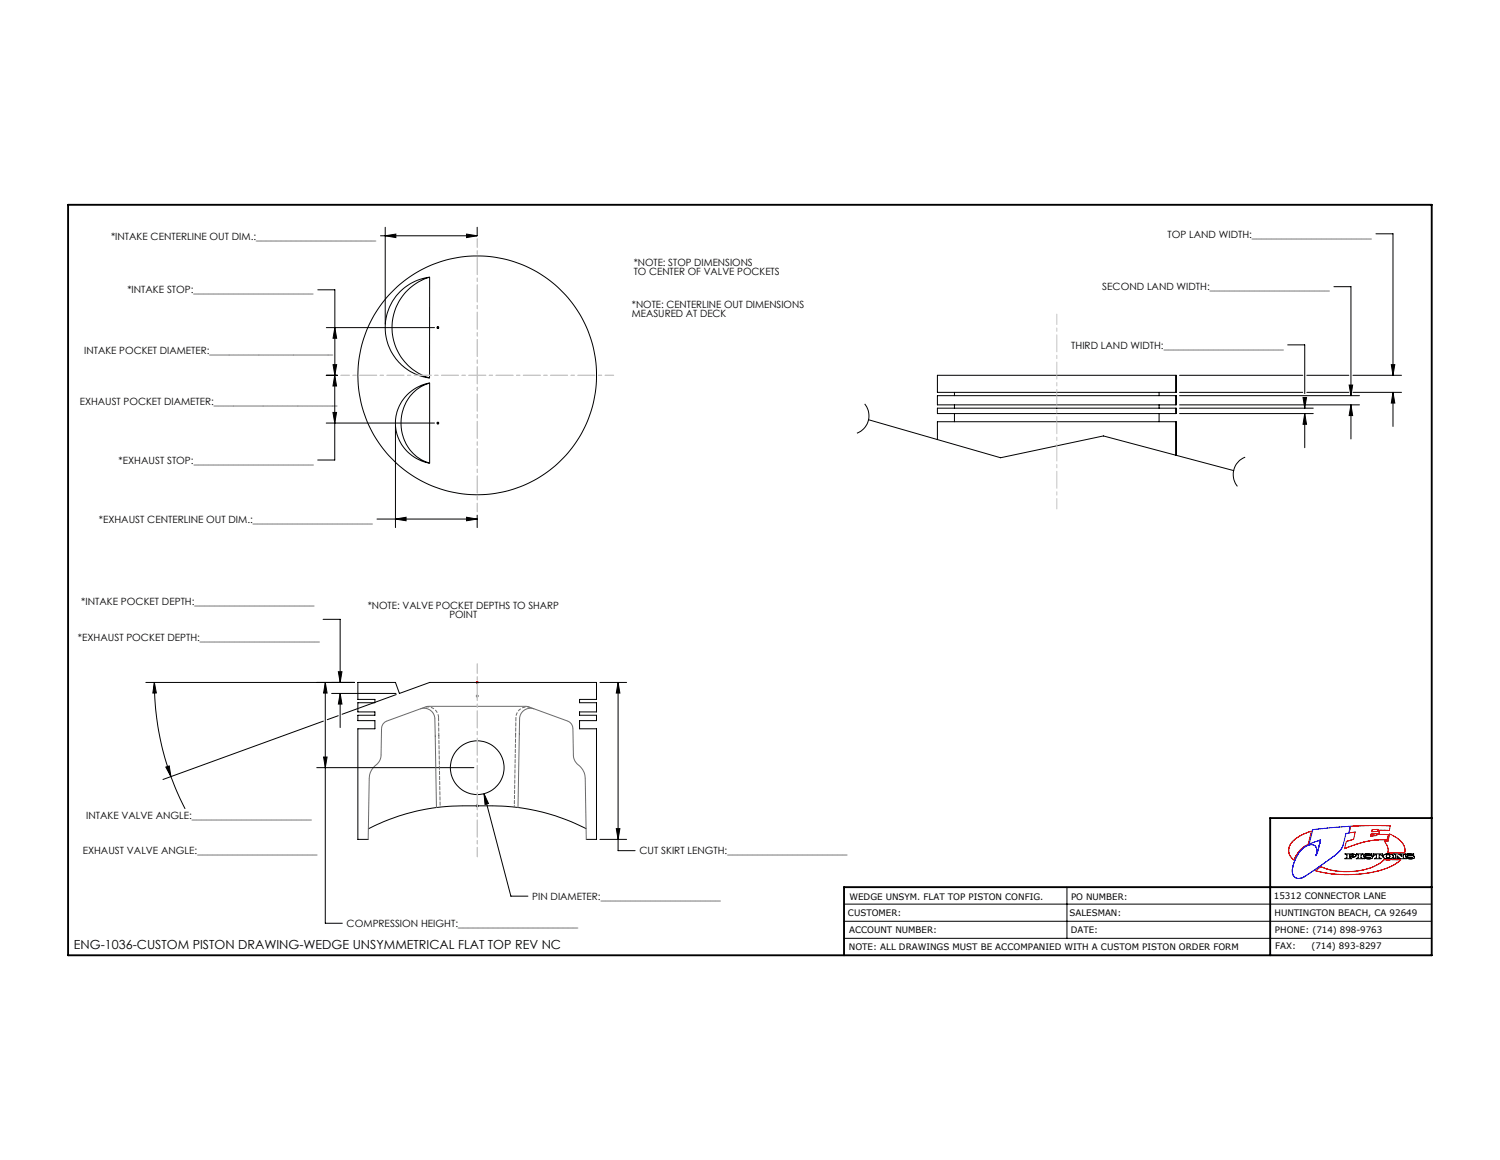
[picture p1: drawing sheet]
<svg xmlns="http://www.w3.org/2000/svg" width="559mm" height="432mm" viewBox="0 0 559 432" stroke-linecap="round" stroke-linejoin="round" font-family="sans-serif">
<g fill="none" stroke="#000" stroke-width=".37">
<path d="M141.7 87.8h36.1M143.5 87.8l4-.7v1.3zM143.5 84.6v36.1M173.8 87.1l4 .7-4 .6zM177.8 84.6v3M512.6 87h6.3v52.7M118.4 107.9h6.3v63.3h-6.3M160.1 103.2a18.9 18.9 0 0 0-16.6 18.7 18.9 18.9 0 0 0 16.5 18.8M160.1 103.2a19.6 19.6 0 0 0-14.1 18.7 19.6 19.6 0 0 0 14 18.8M160.1 103.2l-.1 37.5M496.9 106.7h6.4v40.6M121.5 139.7h4.2"/>
<path d="M121.6 122h40.3M124.1 135.7h1.3l-.7 4zM124.7 139.7l.7 4h-1.4zM124.7 122l.7 3.9h-1.3zM162.6 122h1M162.8 121.6l.7 .7M163.1 121.4v1M163.5 121.6l-.7 .7M349.2 139.7h88.9v6.3h-88.9zM439.4 139.7h45.9M479.7 128.4h6.4v18.1M486.8 139.7h15.7"/>
<path d="M504 139.7h18.1M518.3 135.7h1.3l-.7 4zM121.5 157.5h40.4M124 153.5h1.4l-.7 4zM147.3 158.8v37.6M151.7 146.9a16 16 0 0 1 8.4-4.3v29.8a15.1 15.1 0 0 1-8.4-25.5zM160.1 142.6a15.7 15.7 0 0 0-9 22.3 14.2 14.2 0 0 0 9 7.5M162.6 157.5h1M162.8 157.1l.7 .8M163.1 157v1M163.5 157.1l-.7 .8M322.1 150.4a6.9 6.9 0 0 1-2.9 10.9"/>
<path d="M323.6 156.2l49.1 14.2 38.4-8.1 48.5 12.9M349.2 147.3h88.9v3.4h-88.9zM349.2 151.9h88.9v2.1h-88.9zM355.6 146v1.3M355.6 150.7v1.2M355.6 154v3M431.8 146v1.3M431.8 150.7v1.2M431.8 154v3M439.4 146h45.9M439.4 147.3h67M439.4 150.7h67"/>
<path d="M439.4 154h49.8M439.4 151.9h49.8M485.4 148h1.3l-.6 3.9zM486.1 154l.6 3.9h-1.3zM486.1 148.1v1.9M486.1 151.5v.4M486.1 154v12.7M486.8 146h15.7M502.6 143.3h1.3l-.6 4zM503.3 150.7l.6 4h-1.3zM503.3 150.7v12.7M504 146h18.1"/>
<path d="M518.9 146l.7 4h-1.3zM518.9 146v12.8M349.2 163.7v-6.7h88.9v12.5M463.9 170.2a7 7 0 0 0-2.9 10.8M140.4 193.2h37.4M147.3 193.2l4-.7v1.4zM173.8 192.5l4 .7-4 .7zM177.8 191.8v4.6M120.4 230.5h6.3v23.5M54.3 254h77.8M57.5 254l.7 4h-1.3zM57.5 254a102.7 102.7 0 0 0 6.2 35.1"/>
<path d="M121.2 254l.6 4h-1.3zM121.2 254v89.7h6.3M123.5 258.1h24M126 250h1.4l-.7 4zM126.7 258.1l.7 4h-1.4zM126.7 258.1v12.7M147.6 258.6l-20.2 7.3M223.5 254h9.9M230.3 254l.6 4h-1.3zM230.3 254v62.7h6.3M120.5 268.4l-59.8 21.8M126 266.4l-4.1 1.5"/>
<path d="M61.8 285.5l1.2-.4 .7 4zM63.7 289.1l2.1 5.4 3.2 6.6M118 285.8h58.5M120.5 281.8h1.3l-.6 4zM177.4 299.6l.8 .7M177.8 299.4v1.1M178.2 299.6l-.8 .7M180.3 295.5l1.7 3.6-1.3 .3zM180.3 295.5l10 38.1h6.4M137.2 312.5h-3.9v-41.2h6.4v-3h-6.4v-2.1h6.4v-1.2h-6.4v-3.4h6.4v-1.3h-6.4v-6.3h14l1.5 4.1 11.3-4.1h62.1v6.3h-6.3v1.3h6.3v3.4h-6.3v1.2h6.3v2.1h-6.3v3h6.3v41.2h-3.8M218.4 308.5a76.6 76.6 0 0 0-35-8.5h-11.1a76.5 76.5 0 0 0-35.2 8.6M223.5 312.5h9.9"/>
<path d="M229.6 308.5h1.3l-.6 4zM501.1 317.9h3.1l.7 .2 .3 .4-.6 .5-1.8 .1 .8 .6h-2.6l.8-.5v-.9zM502.8 318.2h1l.2 .3v.2h-1.2zM505.3 317.9h2.5l-.8 .4v.9l.7 .5h-2.5l.8-.5v-.9zM508.1 318.2l.8-.4h2.1v.7l-1.2-.4-1 .1 1.7 .3a.66 .66 0 0 1 .8 .9l-1.1 .3h-2.1l.1-.9a2.4 2.4 0 0 0 2.3 .5v-.1a2.32 2.32 0 0 1-2.4-.8zM510.5 319.3l-.1 .1M511.6 317.9h3.4l.1 .8-.8-.5h-.5v1l.7 .5h-2.5l.8-.5v-1h-.5l-.8 .5zM515.3 318.5a2.83 2.83 0 0 1 3.7 0 1.45 1.45 0 0 1-2.1 1.2 1.4 1.4 0 0 1-1.7-1zM519.2 317.9h1.8l1.2 .9v-.5l-.7-.4h2.1l-.8 .4v.9l.4 .5h-1.5l-1.2-1.1v.6l.7 .5h-2.1l.8-.5v-.9zM523.7 318.2l.5-.3 2.4-.1v.7l-1.2-.4h-.8l-.1 .2a2.91 2.91 0 0 1 2.4 .8 2.3 2.3 0 0 1-2.6 .4l-.6 .2 .1-.9 1.4 .6 .9-.2a2.32 2.32 0 0 1-2.4-.8zM524.5 318.1l-.1 .1M314.4 336.5h219"/>
<path d="M397.5 330.2v19.1M314.4 349.3h219M314.4 342.9h219"/>
<circle cx="177.8" cy="139.7" r="44.4"/>
<circle cx="177.8" cy="285.8" r="10"/>
<circle cx="517.1" cy="318.7" r=".67"/>
</g>
<path d="M177.3 254h1M177.4 253.6l.8 .8M177.8 253.5v1M178.2 253.6l-.8 .8M481.5 313.2l3.3-2.3 3.8-1.5-1.3 4.9a9 9 0 0 0-4.1 3.7l-1.1 2.2a4.3 4.3 0 0 1-1.1-6.3zM503.1 307.6l6.9-.3 7.9 .1-.3 1.7-6.4-.3-.2 .8 2.9-.1-.2 .8-1.5 .1a1.16 1.16 0 0 0-1.6 .8l2.3-.2 .4-.4 3.9 .1-.5 2h-4l-3.7 .5-8.1 2.7 .6-2.6 2.8-.9 .6-2.7-2.3 .4zM517.7 310.4l1.2 .6a9 9 0 0 1 4.1 3.9l.4 1.2-.1 1.4h-4.5l-.1 .2-1.7-.3a3.9 3.9 0 0 0-.5-3.1l-.8-1.2 1.3 .2zM490 324.1l2.2-1.4 3.4 1.1 3.2 .5 3.9 .1 3.5-.3 4.8-1.2 3.7-2a1.49 1.49 0 0 1 1.9-.8l2.1-.2 2.5 .2 .2-.2 .4 .2-2.2 1.6-2.7 1.4-3.6 1.1-3.8 .8-4.9 .5h-5.8l-4.9-.5z" fill="none" stroke="#f00" stroke-width=".37"/>
<path d="M177.3 259.1h1M177.4 258.7l.8 .8M177.8 258.6v1M178.2 258.7l-.8 .8M156.6 263.9a4 4 0 0 1 5.4 3.7l.6 33M199 263.9a4 4 0 0 0-5.4 3.7l-.6 33M137.2 312.5l.3-22.8a7.6 7.6 0 0 1 3.5-5.8l.9-2 .2-10.7 .8-1.9 1.2-.9 15.3-5.5 37.3 .1 14.7 5.4 1.3 .9 .7 1.9 .2 9.8a5.4 5.4 0 0 0 2.7 4.5l1.3 2.1 .4 2.1 .4 22.8M162.7 300.4v.2M192.9 300.4v.2" fill="none" stroke="#6a6a6a" stroke-width=".37"/>
<path d="M163.4 267.1a4.1 4.1 0 0 0-5.5-3.7M197.6 263.4a4 4 0 0 0-5.4 3.7" fill="none" stroke="#6a6a6a" stroke-width=".37" stroke-dasharray="1.3 .6" stroke-linecap="butt"/>
<path d="M25.4 76.2h508v279.4h-508zM533.4 304.5h-60.2v51.1M533.4 330.2h-219v25.4" fill="none" stroke="#000" stroke-width=".7"/>
<path d="M163.4 267.1l.1 6.6M163.5 273.7l.5 26.7M192.1 273.2l-.5 27.2M192.2 267.1l-.1 6.1" fill="none" stroke="#6a6a6a" stroke-width=".37" stroke-dasharray="1.3 .6"/>
<path d="M177.8 318.9v-71.8" fill="none" stroke="#c4c4c4" stroke-width=".37" stroke-dasharray="6.3 1.3 1.3 1.3" stroke-dashoffset="2.8"/>
<path d="M127 139.7h101.6M177.8 190.5v-101.6" fill="none" stroke="#c4c4c4" stroke-width=".37" stroke-dasharray="6.3 1.3 1.3 1.3" stroke-dashoffset="3.2"/>
<path d="M393.7 189.5v-72.6" fill="none" stroke="#c4c4c4" stroke-width=".37" stroke-dasharray="6.3 1.3 1.3 1.3" stroke-dashoffset="2.5"/>
<g fill="none" stroke="#0000e1" stroke-width=".37">
<path d="M490.2 318.5a2.67 2.67 0 0 0-1.6-4.1 9.2 9.2 0 0 0-6.7 7.3M490.2 318.5h.1M491 313l.9-.3-.9 3.9M500.3 314.6a11.5 11.5 0 0 1-4.9 5.2l-7.4 5.2-3.3 1.9a2.44 2.44 0 0 1-3.3-2.2l.1-1.7M500.3 314.6l1.1-4.3 1.1-.2 .5-2.5-13.9 1.2-1.4 5.3 4.3-1.4-1.2 4.7-.6 1.1M500.3 314.6h.1M481.5 323.3v.1M481.6 322.8h.1M481.6 322.5l-.1 .6M481.7 322.3l-.1 .2M481.8 322.1l-.2 .4M481.8 321.8v.4"/>
<path d="M481.9 321.8l-.1 .2M481.9 321.7v.1M484.9 326.8h.1M485.5 326.6h-.1"/>
</g>
<path d="M143.5 87.8l4-.7v1.3zM173.8 87.1l4 .7-4 .6zM124.7 122l.7 3.9h-1.3zM124.1 135.7h1.3l-.7 4zM124 153.5h1.4l-.7 4zM124.7 139.7l.7 4h-1.4zM147.3 193.2l4-.7v1.4zM173.8 192.5l4 .7-4 .7zM126.7 258.1l.7 4h-1.4zM126 250h1.4l-.7 4zM57.5 254l.7 4h-1.3zM61.8 285.5l1.2-.4 .7 4zM120.5 281.8h1.3l-.6 4zM121.2 254l.6 4h-1.3zM230.3 254l.6 4h-1.3zM229.6 308.5h1.3l-.6 4zM180.3 295.5l.4 3.9 1.3-.3zM518.3 135.7h1.3l-.7 4zM518.9 146l.7 4h-1.3zM502.6 143.3h1.3l-.6 4zM503.3 150.7l.6 4h-1.3zM486.1 154l.6 3.9h-1.3zM485.4 148h1.3l-.6 3.9z" fill="#000"/>
<text font-size="4.7" x="27.5" y="353.1">ENG-1036-CUSTOM PISTON DRAWING-WEDGE UNSYMMETRICAL FLAT TOP REV NC</text>
<g font-size="3.7">
<text x="41.4" y="89.2">*INTAKE CENTERLINE OUT DIM.:________________________</text>
<text x="435" y="88.4">TOP LAND WIDTH:________________________</text>
<text x="236.1" y="98.9">*NOTE: STOP DIMENSIONS</text>
<text x="236.1" y="102.5">TO CENTER OF VALVE POCKETS</text>
<text x="47.5" y="109.2">*INTAKE STOP:________________________</text>
<text x="410.6" y="108.1">SECOND LAND WIDTH:________________________</text>
<text x="235.4" y="114.5">*NOTE: CENTERLINE OUT DIMENSIONS</text>
<text x="235.4" y="118.1">MEASURED AT DECK</text>
<text x="31.4" y="131.7">INTAKE POCKET DIAMETER:_________________________</text>
<text x="399.1" y="129.8">THIRD LAND WIDTH:________________________</text>
<text x="29.7" y="150.9">EXHAUST POCKET DIAMETER:_________________________</text>
<text x="44.2" y="172.6">*EXHAUST STOP:________________________</text>
<text x="36.8" y="194.6">*EXHAUST CENTERLINE OUT DIM.:________________________</text>
<text x="30.3" y="225.3">*INTAKE POCKET DEPTH:________________________</text>
<text x="137" y="226.6">*NOTE: VALVE POCKET DEPTHS TO SHARP</text>
<text x="167.4" y="230.2">POINT</text>
<text x="29" y="238.5">*EXHAUST POCKET DEPTH:________________________</text>
<text x="32.1" y="304.7">INTAKE VALVE ANGLE:________________________</text>
<text x="30.8" y="317.9">EXHAUST VALVE ANGLE:________________________</text>
<text x="238.2" y="318.1">CUT SKIRT LENGTH:________________________</text>
<text x="198.3" y="335">PIN DIAMETER:________________________</text>
<text x="129.1" y="345">COMPRESSION HEIGHT:________________________</text>
</g>
<g font-size="3.3">
<text x="316.5" y="334.8">WEDGE UNSYM. FLAT TOP PISTON CONFIG.</text>
<text x="399" y="334.8">PO NUMBER:</text>
<text x="474.6" y="334.6">15312 CONNECTOR LANE</text>
<text x="315.9" y="340.8">CUSTOMER:</text>
<text x="398.5" y="340.8">SALESMAN:</text>
<text x="474.8" y="341">HUNTINGTON BEACH, CA 92649</text>
<text x="316.3" y="347.2">ACCOUNT NUMBER:</text>
<text x="398.9" y="347.2">DATE:</text>
<text x="475" y="347.2">PHONE: (714) 898-9763</text>
<text x="316.2" y="353.5">NOTE: ALL DRAWINGS MUST BE ACCOMPANIED WITH A CUSTOM PISTON ORDER FORM</text>
<text x="475.1" y="353.4">FAX:</text>
<text x="488.6" y="353.4">(714) 893-8297</text>
</g>
</svg>
